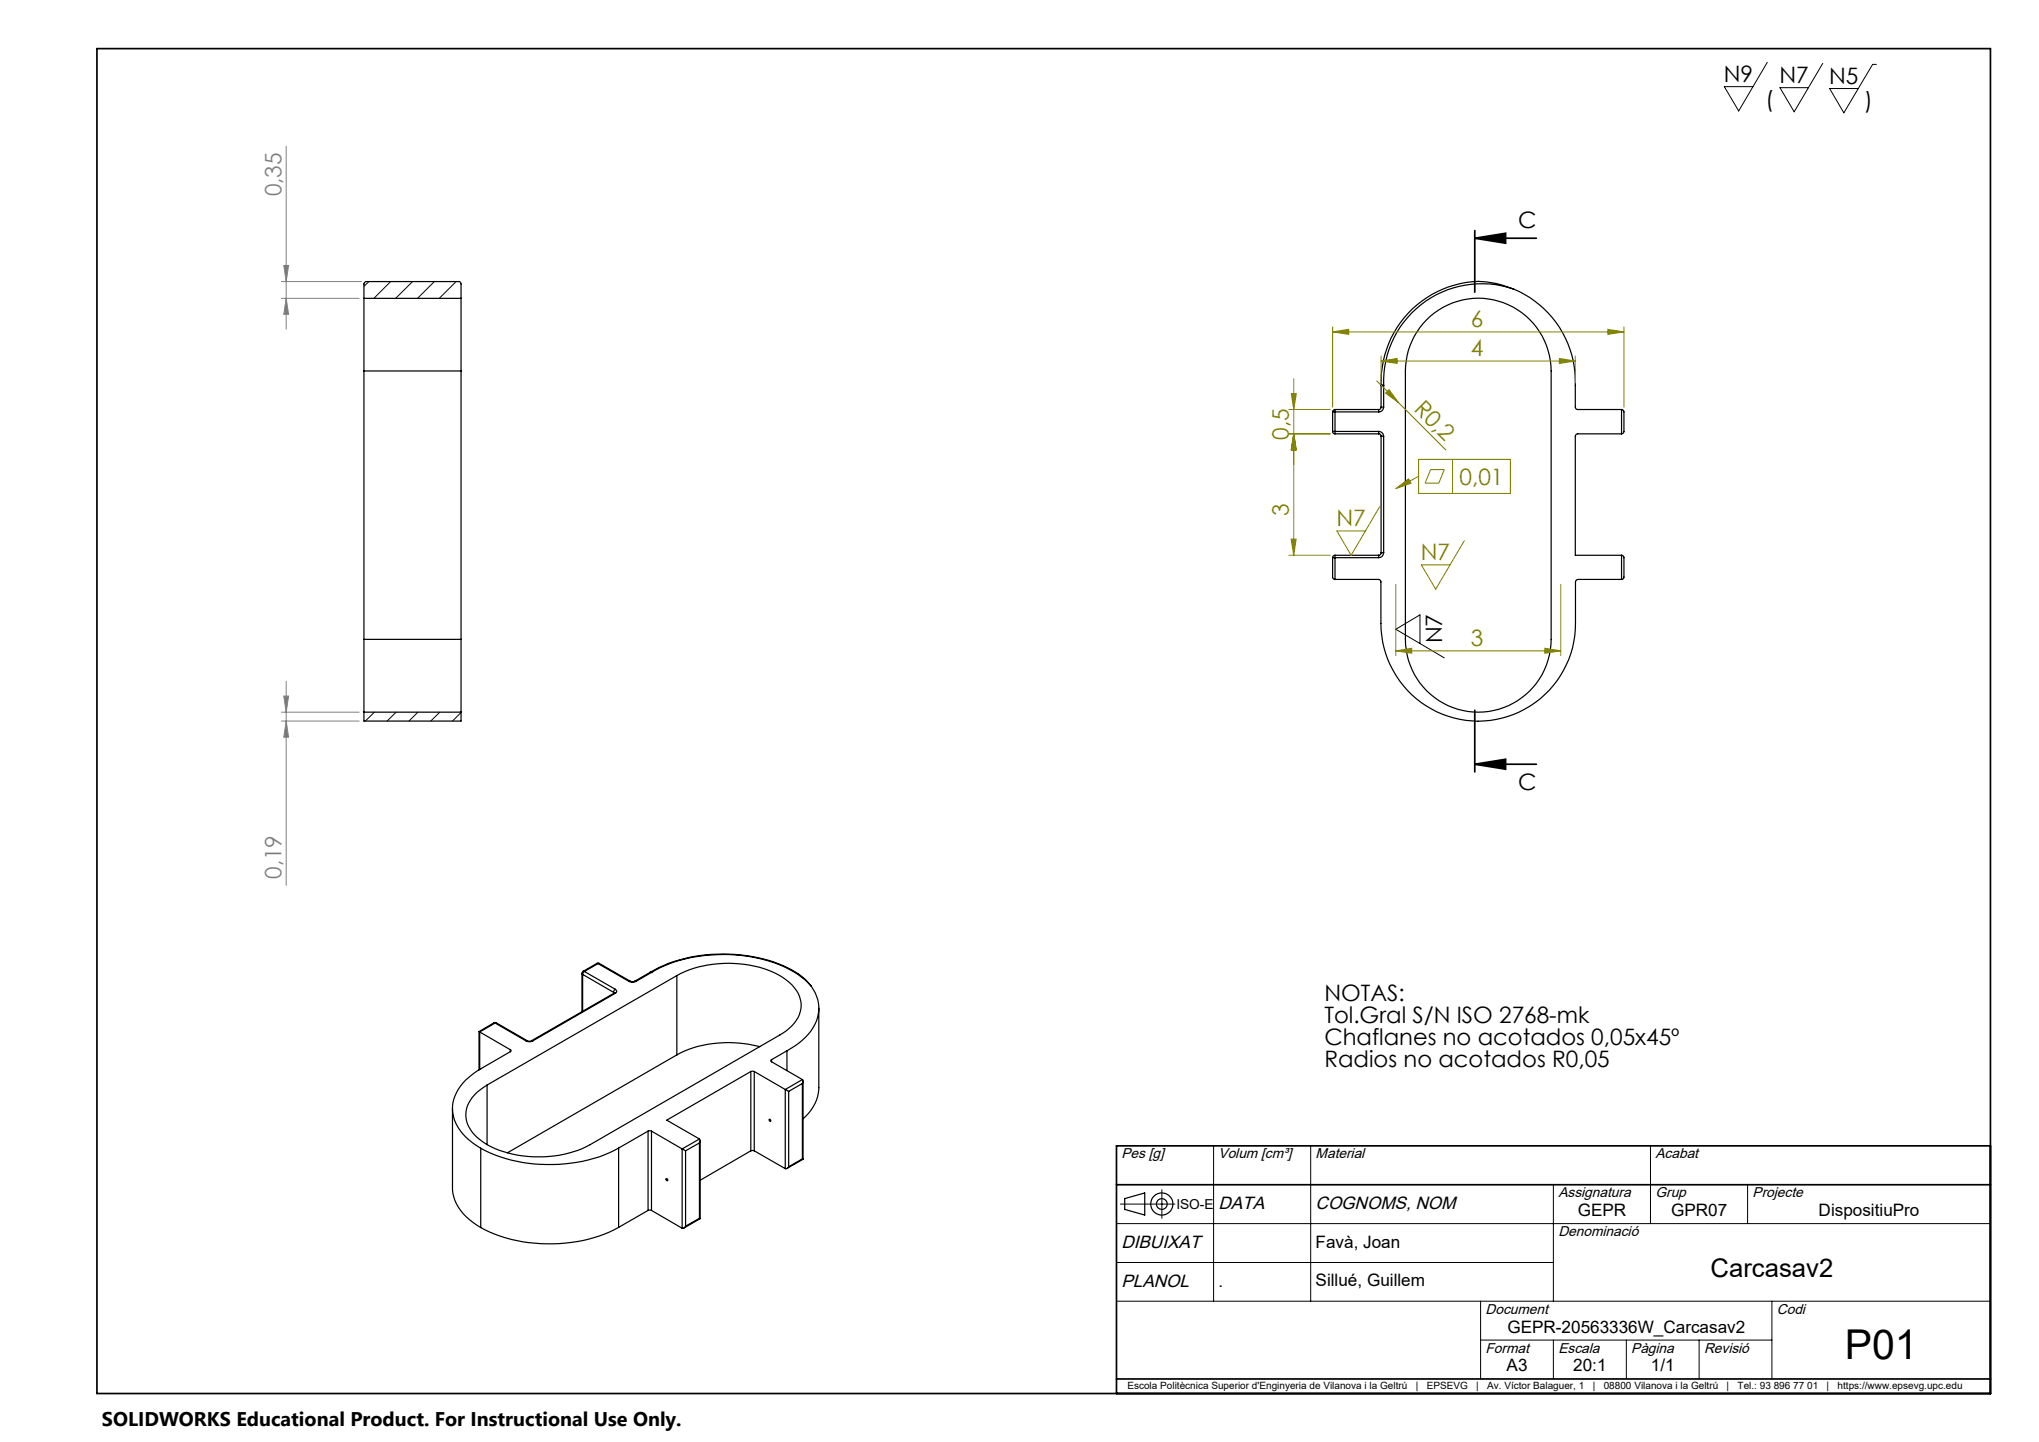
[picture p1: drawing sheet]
<svg xmlns="http://www.w3.org/2000/svg" width="420mm" height="297mm" viewBox="0 0 420 297" stroke-linecap="round" stroke-linejoin="round" font-family="sans-serif">
<g fill="none" stroke="#000" stroke-width=".25">
<path d="M311.8 59.5a20.2 20.2 0 0 0-26.8 19.8M311.8 59.5a20.5 20.5 0 0 0-7.3-1.5 20.7 20.7 0 0 0-20 21.3M311.8 59.5a20.6 20.6 0 0 1 12.7 19.9v4.5l.2 .4h9.3M75 61.5v-3.1l.4-.4h19.3l.3 .5v3M75 61.5v14.9M75 61.5h20M75 76.4v55.3M75 76.4h20M95 61.5v14.9M95 76.4v55.3M284.5 79.3h.5M284.5 79.3v.1"/>
<path d="M284.5 79.4v4.5M285 79.3v.1M285 79.4v4.5M293.9 65.8a15 15 0 0 1 16.3-3.2 15 15 0 0 1 9.3 13.8v55.3a15 15 0 0 1-15 15 15 15 0 0 1-15-15v-55.3a15 15 0 0 1 4.4-10.6zM274.5 88.9h.5M274.5 84.8h.5M274.5 88.9l.1 .2 .4 .3M274.5 84.8v4.1M275 84.3v.5M275 88.9v.5M275 84.3l-.4 .2-.1 .3M275 88.9h9"/>
<path d="M275 84.8v4.1M275 84.8h9M275 84.3h9M275 89.4h9M284 89.4h.3l.2 .4M284 88.9v.5M284 88.9a1.02 1.02 0 0 1 1 .9M284 84.3v.5M284.5 89.8h.5M284.5 83.9l-.1 .2-.4 .2M284.5 83.9h.5M284.5 89.8v24"/>
<path d="M285 83.9a1.02 1.02 0 0 1-1 .9M285 89.8v24M334 89.4h-9.1l-.3 .1-.1 .3v24.6h9.5M334 84.3l.4 .2 .1 .3v4.1l-.2 .3-.3 .2M334 84.3v5.1M274.5 114.9h.5M274.5 114.9v4.1l.2 .2 .3 .1M275 119.3l9.2 .1 .2 .4v8.6a20 20 0 0 0 20.1 20.2 20 20 0 0 0 20-20.2v-8.5l.3-.5 9.2-.1M275 114.4v.5M275 114.4l-.4 .2-.1 .3M275 114.9v4.4M275 114.4h9"/>
<path d="M275 114.9h9M284 114.4v.5M284.5 113.8l-.1 .3-.4 .3M284.5 113.8h.5M285 113.8a1.02 1.02 0 0 1-1 1.1M334 114.4l.3 .1 .2 .3v4.2l-.1 .2-.4 .1M334 114.4v4.9M75 131.7v15M75 131.7h20M95 131.7v15M75 146.7v1.8h20v-1.8M75 146.7h20"/>
<path d="M122.9 198.4h.5M122.9 198.4l.3 .1M122.9 198.4l-2.8 1.7M123.2 198.5l-2.8 1.6M123.2 198.5l6.4 3.6M123.4 198.4l-.2 .1M123.4 198.4l6.4 3.7M98.7 212.5h.1M98.7 212.5v7.9M98.8 212.5l6.3 3.7M98.8 212.5v7.8M101.7 210.7h.5"/>
<path d="M101.7 210.7h.3M101.7 210.7l-3 1.8M102 210.7l-3.2 1.8M102 210.7l6.3 3.7M102.2 210.7h-.2M102.2 210.7l6.4 3.6M105.1 216.6l-6 3.5a10.9 10.9 0 0 0-5.8 7.1 8.7 8.7 0 0 0 4.1 8.2l1.6 1.1M105.1 216.2a.19 .19 0 0 1 .2 .2 .19 .19 0 0 1-.2 .2M105.1 216.2v.4M108.3 214.4a1.5 1.5 0 0 0 1.4 0M108.6 214.3l.4 .2 .5-.2M108.6 214.3l-.3 .1"/>
<path d="M109.5 214.3l.2 .1M119.9 200.5l.1 .2M119.9 200.5v7.9M120 200.7l6.4 3.7M120 200.7v7.6M120.1 200.1l-.2 .4M120.1 200.1h.3M120.4 200.1l-.4 .6M120.4 200.1l6.4 3.7M126.4 204.4l.1 .1M126.4 204.4v.2M126.5 204.6h.3"/>
<path d="M126.5 204.6l-17 9.7M126.5 204.5v.1M126.8 203.8a.43 .43 0 0 1 .2 .4 .43 .43 0 0 1-.2 .4M126.8 203.8l-.3 .2-.1 .4M126.8 204.6l-17.1 9.8M129.6 202.1a1.5 1.5 0 0 0 1.4 0M129.8 202.1l.4 .1 .5-.1M129.8 202.1h-.2M130.7 202.1h.3M133.9 200.3a31.4 31.4 0 0 1 22-3.1 21.3 21.3 0 0 1 10.2 4.7l1 1.2M133.9 200.3h.1M133.9 200.3h.3"/>
<path d="M133.9 200.3l-3.2 1.8M134.2 200.3h.1M134.2 200.3a31.3 31.3 0 0 1 22-2.9 20.3 20.3 0 0 1 10.9 5.7M134.2 200.3l-3.2 1.8M139.4 200.9a23.2 23.2 0 0 1 22 .5 6.9 6.9 0 0 1 3.6 6.3 7.9 7.9 0 0 1-4.4 5.5l-39 22.6a23.8 23.8 0 0 1-21.3 0 7.6 7.6 0 0 1-4.3-6.2 7.1 7.1 0 0 1 3.6-5.7l.7-.4M139.4 200.9l-39.1 22.6M139.4 200.9v16.4M139.4 217.3l-34.9 20.2M156.5 215.6a24 24 0 0 0-17.1 1.7M158.9 218.3a.22 .22 0 0 0-.2 .2 .22 .22 0 0 0 .2 .2M158.9 218.7l6.4 3.7M158.9 218.3v.4"/>
<path d="M162.1 216.4l-3.2 1.9M162.1 216.4v4.1M167.1 203.1a7.6 7.6 0 0 1-1.2 10.5l-1.3 1.2-2.5 1.6M168.7 207.7v16.3a8.7 8.7 0 0 1-3.3 6.4M93.2 228.3v16.3a9.4 9.4 0 0 0 5 7.7l.8 .5M99 236.5v16.3M100.3 223.5v12.3M127.4 236.5a31.2 31.2 0 0 1-19.8 2.9 26.9 26.9 0 0 1-8.6-2.9M127.4 236.5v16.3M133.5 233h.7M133.5 233l-6.1 3.5M133.5 233v16.3"/>
<path d="M134.2 233l6.3 3.6M134.2 233v16.3M140.5 236.6l.7 .4M140.5 236.6v16.4M141.2 237v15.6M144.1 234.6l.1 .3-.1 .5M144.1 234.6l-3.6 2M144.1 235.4l-2.9 1.6M144.1 235.4v15.5M144.2 234.9v16.1M154.7 220.7h.7M154.7 237h.7"/>
<path d="M154.7 220.7l-17.4 10 6.8 3.9M154.7 220.7v16.3M154.7 237l-10.5 6.1M155.4 220.7l6.3 3.7M155.4 220.7v16.3M155.4 237l6.3 3.7M161.7 224.4l.8 .4M161.7 224.4v16.3M162.5 224.8v15.5M165.3 222.4l.1 .2-.1 .6M165.3 238.7l.1 .1M165.3 222.4l-3.6 2"/>
<path d="M165.3 223.2l-2.8 1.6M165.3 223.2v15.5M165.3 238.7l-2.8 1.6M165.4 222.7v16.1M165.4 238.8l-3.3 1.9M127.4 252.8a31.5 31.5 0 0 1-28.4 0M133.5 249.3h.7M133.5 249.3l-6.1 3.5M134.2 249.3l6.3 3.7M141.2 252.6a.61 .61 0 0 1-.7 .4M144.1 250.9l.1 .1M144.1 250.9l-2.9 1.7"/>
<path d="M144.2 251l-3.3 1.9M162.5 240.3l-.3 .3-.5 .1M231.7 246.9l4.1-1.2v4.6l-4.1-1.2z"/>
<circle cx="158.6" cy="230.7" r=".22"/>
<circle cx="137.4" cy="243" r=".23"/>
<circle cx="239.3" cy="248" r="1.11"/>
<circle cx="239.3" cy="248" r="2.28"/>
</g>
<g fill="none" stroke="#000" stroke-width=".21">
<path d="M364 12.8l-5.9 10.1-2.9-5.1h5.9M375.5 13l-5.9 10-3-4.9h5.9M386.5 13.3h-.8l-5.9 9.9-2.9-5h5.9M76 58l-1 1M80.5 58l-3.5 3.5M85 58l-3.5 3.5M89.5 58l-3.5 3.5M93.9 58l-3.4 3.5M292.5 132.5v-5.9l-5 3 10 5.9M77.1 146.7l-1.9 1.8M81.6 146.7l-1.9 1.8M86.1 146.7l-1.9 1.8"/>
<path d="M90.6 146.7l-1.9 1.8M95 146.8l-1.8 1.7M250 236v32M270 236v32M340 236v16M230 252h180M230.8 248h11.2M239.3 245v5.9M320 244v24M360 244v8M230 268h180M230 260h90"/>
<path d="M305 268v16M305 276h60M320 276v8M335 276v8M350 276v8M365 268v16"/>
</g>
<g fill="none" stroke="#808000" stroke-width=".21">
<path d="M266.5 78v36.4M274.5 68.4l3.3-.6v1.1zM274.5 67.3v16.6M274.5 68.4h60M283.6 78.5l14.2 14.2M284.5 74.4l3.3-.6v1.1zM284.5 73.3v5.5M284.5 74.4h40M321.2 73.8l3.3 .6-3.3 .5zM324.5 73.3v5.5M331.2 67.8l3.3 .6-3.3 .5zM334.5 67.3v16.6"/>
<path d="M265.5 84.3h8.5M265.5 89.4h8.5M266 81.1h1l-.5 3.2zM266.5 89.4l.5 3.3h-1zM285.4 81l.7-.7 2 2.6zM292.2 94.6h18.9v7h-18.9zM292.2 98.1l-4.7 2.5M294.7 96.7h2.8l-1.1 2.8h-2.9zM299.2 94.6v7M265.5 114.4h8.5M266 111.1h1l-.5 3.3zM284.2 104.3l-5.9 10.1-2.9-5h5.9"/>
<path d="M287.5 100.6l2.7-2 .5 .9zM301.6 111.4l-5.9 10-2.9-5.1h5.9M287.5 134.1l3.3-.6v1zM287.5 120.4v14.6M287.5 134.1h34M318.2 133.5l3.3 .6-3.3 .4zM321.5 120.4v14.6"/>
</g>
<path d="M20 10h390v277h-390zM303.8 49.1l6.3-1.1v2.1zM303.8 49.1h12.7M303.8 47.5v12.7M303.8 157.4l6.3-1v2zM303.8 146.3v12.7M303.8 157.4h12.7M410 236h-180v51M230 244h180M230 284h180" fill="none" stroke="#000" stroke-width=".35"/>
<path d="M58.9 30.1v37.7M58 58h16.5M58.5 54.7h.9l-.5 3.3zM58 61.5h16M58.9 61.5l.5 3.2h-.9zM58 146.7h16M58 148.5h16M58.5 143.4h.9l-.5 3.3zM58.9 148.5l.5 3.3h-.9zM58.9 140.3v42" fill="none" stroke="#808080" stroke-width=".21"/>
<path d="M303.8 49.1l6.3-1.1v2.1zM303.8 157.4l6.3-1v2z" fill="#000"/>
<g fill="#808000">
<path d="M285.4 81l.7-.7 2 2.6z"/>
<path d="M274.5 68.4l3.3-.6v1.1zM331.2 67.8l3.3 .6-3.3 .5zM287.5 100.6l2.7-2 .5 .9z"/>
<path d="M287.5 134.1l3.3-.6v1zM318.2 133.5l3.3 .6-3.3 .4z"/>
<path d="M266 81.1h1l-.5 3.2zM266.5 89.4l.5 3.3h-1zM266.5 89.4l.5 3.3h-1zM266 111.1h1l-.5 3.3z"/>
<path d="M284.5 74.4l3.3-.6v1.1zM321.2 73.8l3.3 .6-3.3 .5z"/>
</g>
<path d="M58.5 54.7h.9l-.5 3.3zM58.9 61.5l.5 3.2h-.9zM58.5 143.4h.9l-.5 3.3zM58.9 148.5l.5 3.3h-.9z" fill="#808080"/>
<text font-size="8.5" x="380" y="279.8">P01</text>
<text font-size="5.3" x="352.4" y="263">Carcasav2</text>
<g font-size="4.7">
<text x="355.1" y="16.8">N9</text>
<text x="366.5" y="17">N7</text>
<text x="376.8" y="17.2">N5</text>
<text x="363.7" y="22">(</text>
<text x="384" y="22.2">)</text>
<text x="312.7" y="46.9">C</text>
<text x="297.1" y="132.5" transform="rotate(-90 297.1 132.5)">N7</text>
<text x="312.7" y="162.7">C</text>
<text x="272.8" y="206.2">NOTAS:</text>
<text x="272.8" y="210.7">Tol.Gral S/N ISO 2768-mk</text>
<text x="272.8" y="215.2">Chaflanes no acotados 0,05x45º</text>
<text x="272.8" y="219.8">Radios no acotados R0,05</text>
</g>
<g font-size="4.7" fill="#808080">
<text x="58" y="40.5" transform="rotate(-90 58 40.5)">0,35</text>
<text x="58" y="181" transform="rotate(-90 58 181)">0,19</text>
</g>
<g font-size="4.7" fill="#808000">
<text x="303" y="67.3">6</text>
<text x="303" y="73.3">4</text>
<text x="291.1" y="84.5" transform="rotate(45 291.1 84.5)">R0,2</text>
<text x="265.5" y="90.6" transform="rotate(-90 265.5 90.6)">0,5</text>
<text x="300.6" y="99.9">0,01</text>
<text x="265.5" y="106.3" transform="rotate(-90 265.5 106.3)">3</text>
<text x="275.3" y="108.3">N7</text>
<text x="292.7" y="115.3">N7</text>
<text x="303" y="133">3</text>
</g>
<text font-size="4.1" x="21" y="293.7">SOLIDWORKS Educational Product. For Instructional Use Only.</text>
<g font-size="3.7">
<text x="251" y="249">DATA</text>
<text x="271" y="249">COGNOMS, NOM</text>
<text x="231" y="257">DIBUIXAT</text>
<text x="231" y="265">PLANOL</text>
</g>
<g font-size="3.5">
<text x="325" y="250.5">GEPR</text>
<text x="344.2" y="250.5">GPR07</text>
<text x="374.6" y="250.5">DispositiuPro</text>
<text x="271" y="257">Favà, Joan</text>
<text x="251" y="265">.</text>
<text x="271" y="265">Sillué, Guillem</text>
<text x="310.5" y="274.5">GEPR-20563336W_Carcasav2</text>
<text x="310.3" y="282.5">A3</text>
<text x="324.1" y="282.5">20:1</text>
<text x="340.1" y="282.5">1/1</text>
</g>
<g font-size="2.9">
<text x="231" y="238.6">Pes [g]</text>
<text x="251" y="238.6">Volum [cm³]</text>
<text x="271" y="238.6">Material</text>
<text x="341" y="238.6">Acabat</text>
<text x="321" y="246.6">Assignatura</text>
<text x="341" y="246.6">Grup</text>
<text x="361" y="246.6">Projecte</text>
<text x="321" y="254.6">Denominació</text>
<text x="306" y="270.6">Document</text>
<text x="366" y="270.6">Codi</text>
<text x="306" y="278.6">Format</text>
<text x="321" y="278.6">Escala</text>
<text x="336" y="278.6">Pàgina</text>
<text x="351" y="278.6">Revisió</text>
</g>
<text font-size="2.8" x="242.3" y="249">ISO-E</text>
<g font-size="2.1">
<text x="232.2" y="286.2">Escola Politècnica Superior d'Enginyeria de Vilanova i la Geltrú</text>
<text x="291.6" y="286.2">|</text>
<text x="293.9" y="286.2">EPSEVG</text>
<text x="304.1" y="286.2">|</text>
<text x="306.3" y="286.2">Av. Víctor Balaguer, 1</text>
<text x="328.1" y="286.2">|</text>
<text x="330.3" y="286.2">08800 Vilanova i la Geltrú</text>
<text x="355.7" y="286.2">|</text>
<text x="357.9" y="286.2">Tel.: 93 896 77 01</text>
<text x="376.2" y="286.2">|</text>
<text x="378.5" y="286.2">https://www.epsevg.upc.edu</text>
</g>
</svg>
